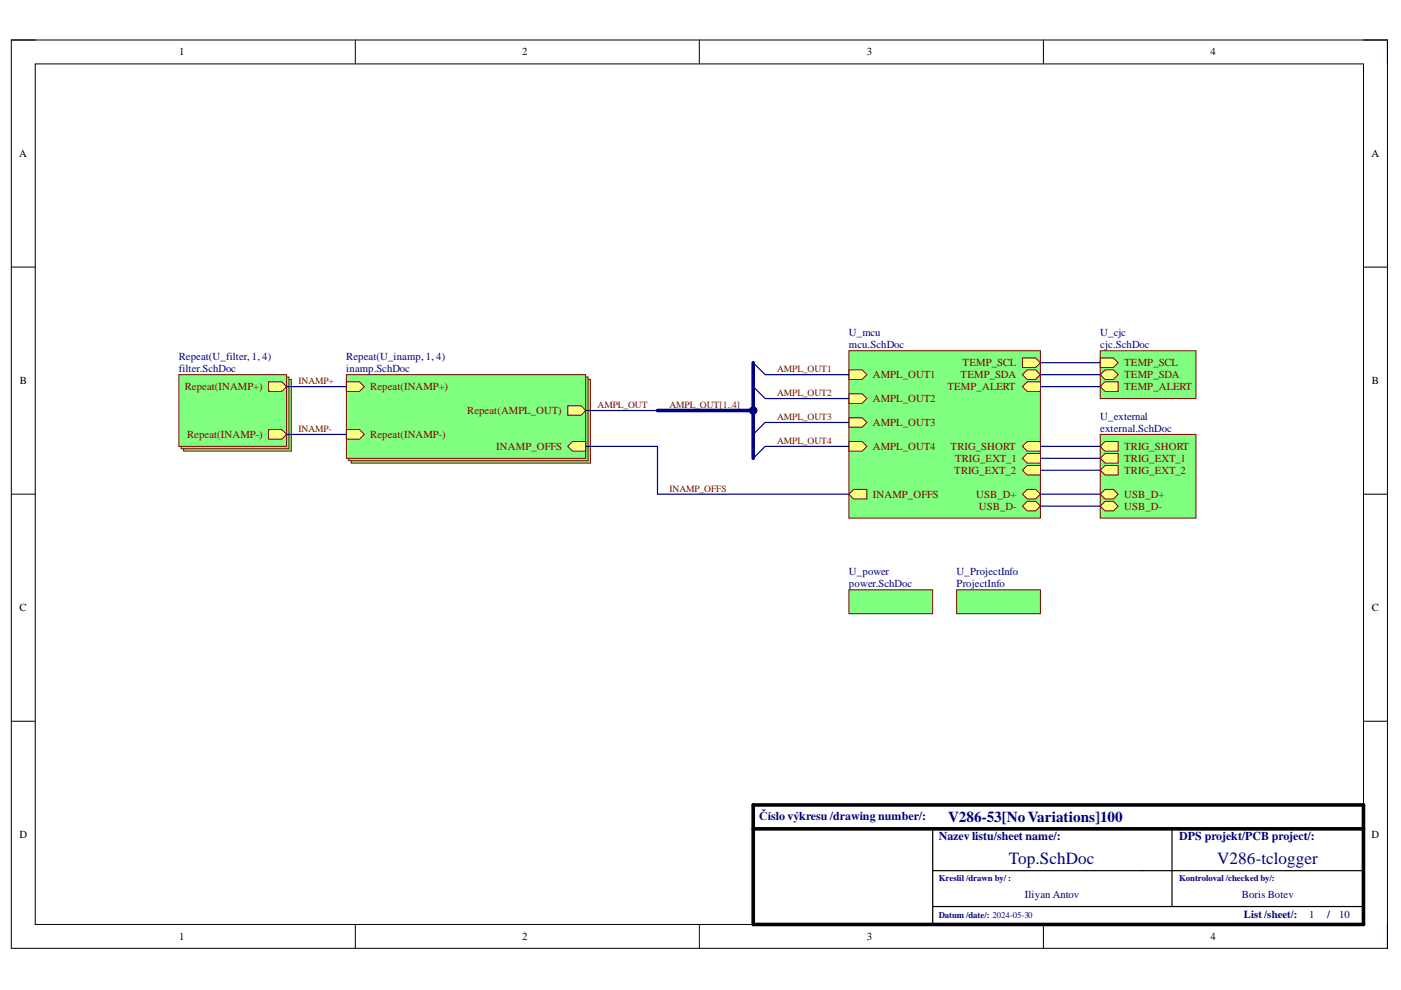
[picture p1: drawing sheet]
<svg xmlns="http://www.w3.org/2000/svg" width="297mm" height="210mm" viewBox="0 0 297 210" stroke-linecap="round" stroke-linejoin="round" font-family="sans-serif">
<path d="M2.4 8.5h291.8v192.6h-291.8z" fill="none" stroke="#000" stroke-width=".21"/>
<path d="M7.5 13.6h281.6v182.4h-281.6z" fill-rule="evenodd" fill="#fff"/>
<g fill="none" stroke="#000" stroke-width=".21">
<path d="M2.4 8.5h5.1M7.5 13.6h281.6v182.4h-281.6zM75.3 8.5v5.1M148.3 8.5v5.1M221.2 8.5v5.1M289.1 8.5h5.1v5.1M2.4 56.6h5.1M289.1 56.6h5.1M2.4 104.8h5.1M289.1 104.8h5.1M2.4 152.9h5.1M289.1 152.9h5.1"/>
<path d="M75.3 196v5.1M148.3 196v5.1M221.2 196v5.1M294.2 196v5.1"/>
</g>
<path d="M159.7 170.7h129.4v25.3h-129.4zM159.7 175.7h129.4" fill="none" stroke="#000" stroke-width=".76"/>
<path d="M197.8 175.7v20.3M248.5 175.7v16.5M197.8 184.6h91.3M197.8 192.2h91.3" fill="none" stroke="#000" stroke-width=".25"/>
<path d="M202.8 125.1h17.8v5h-17.8z" fill-rule="evenodd" fill="#80ff80"/>
<path d="M202.8 125.1h17.8v5h-17.8z" fill="none" stroke="#800000" stroke-width=".21"/>
<path d="M38.9 80.4h22.9v15.3h-22.9z" fill-rule="evenodd" fill="#80ff80"/>
<path d="M38.9 80.4h22.9v15.3h-22.9z" fill="none" stroke="#800000" stroke-width=".21"/>
<path d="M38.4 79.9h22.9v15.2h-22.9z" fill-rule="evenodd" fill="#80ff80"/>
<path d="M38.4 79.9h22.9v15.2h-22.9z" fill="none" stroke="#800000" stroke-width=".21"/>
<path d="M37.9 79.4h22.9v15.2h-22.9z" fill-rule="evenodd" fill="#80ff80"/>
<path d="M37.9 79.4h22.9v15.2h-22.9z" fill="none" stroke="#800000" stroke-width=".21"/>
<path d="M56.9 81h2.8l1.1 1-1.1 1h-2.8z" fill-rule="evenodd" fill="#ffff80"/>
<path d="M56.9 81h2.8l1.1 1-1.1 1h-2.8z" fill="none" stroke="#800000" stroke-width=".21"/>
<path d="M56.9 91.1h2.8l1.1 1-1.1 1h-2.8z" fill-rule="evenodd" fill="#ffff80"/>
<path d="M56.9 91.1h2.8l1.1 1-1.1 1h-2.8z" fill="none" stroke="#800000" stroke-width=".21"/>
<path d="M180 125.1h17.8v5h-17.8z" fill-rule="evenodd" fill="#80ff80"/>
<path d="M180 125.1h17.8v5h-17.8z" fill="none" stroke="#800000" stroke-width=".21"/>
<path d="M74.5 80.4h50.7v17.8h-50.7z" fill-rule="evenodd" fill="#80ff80"/>
<path d="M74.5 80.4h50.7v17.8h-50.7z" fill="none" stroke="#800000" stroke-width=".21"/>
<path d="M73.9 79.9h50.8v17.8h-50.8z" fill-rule="evenodd" fill="#80ff80"/>
<path d="M73.9 79.9h50.8v17.8h-50.8z" fill="none" stroke="#800000" stroke-width=".21"/>
<path d="M73.4 79.4h50.8v17.8h-50.8z" fill-rule="evenodd" fill="#80ff80"/>
<path d="M73.4 79.4h50.8v17.8h-50.8z" fill="none" stroke="#800000" stroke-width=".21"/>
<path d="M73.4 91.1h2.8l1 1-1 1h-2.8z" fill-rule="evenodd" fill="#ffff80"/>
<path d="M73.4 91.1h2.8l1 1-1 1h-2.8z" fill="none" stroke="#800000" stroke-width=".21"/>
<path d="M73.4 81h2.8l1 1-1 1h-2.8z" fill-rule="evenodd" fill="#ffff80"/>
<path d="M73.4 81h2.8l1 1-1 1h-2.8z" fill="none" stroke="#800000" stroke-width=".21"/>
<path d="M120.4 86h2.8l1 1-1 1.1h-2.8z" fill-rule="evenodd" fill="#ffff80"/>
<path d="M120.4 86h2.8l1 1-1 1.1h-2.8z" fill="none" stroke="#800000" stroke-width=".21"/>
<path d="M120.4 94.6l1-1h2.8v2.1h-2.8z" fill-rule="evenodd" fill="#ffff80"/>
<path d="M120.4 94.6l1-1h2.8v2.1h-2.8z" fill="none" stroke="#800000" stroke-width=".21"/>
<path d="M233.3 74.4h20.3v10.1h-20.3z" fill-rule="evenodd" fill="#80ff80"/>
<path d="M233.3 74.4h20.3v10.1h-20.3z" fill="none" stroke="#800000" stroke-width=".21"/>
<path d="M233.3 75.9h2.8l1 1-1 1h-2.8z" fill-rule="evenodd" fill="#ffff80"/>
<path d="M233.3 75.9h2.8l1 1-1 1h-2.8z" fill="none" stroke="#800000" stroke-width=".21"/>
<path d="M233.3 79.4l1-1h1.8l1 1-1 1h-1.8z" fill-rule="evenodd" fill="#ffff80"/>
<path d="M233.3 79.4l1-1h1.8l1 1-1 1h-1.8z" fill="none" stroke="#800000" stroke-width=".21"/>
<path d="M233.3 82l1-1h2.8v2h-2.8z" fill-rule="evenodd" fill="#ffff80"/>
<path d="M233.3 82l1-1h2.8v2h-2.8z" fill="none" stroke="#800000" stroke-width=".21"/>
<path d="M180 74.4h40.6v35.4h-40.6z" fill-rule="evenodd" fill="#80ff80"/>
<path d="M180 74.4h40.6v35.4h-40.6z" fill="none" stroke="#800000" stroke-width=".21"/>
<path d="M180 78.4h2.8l1 1-1 1h-2.8z" fill-rule="evenodd" fill="#ffff80"/>
<path d="M180 78.4h2.8l1 1-1 1h-2.8z" fill="none" stroke="#800000" stroke-width=".21"/>
<path d="M180 83.5h2.8l1 1-1 1h-2.8z" fill-rule="evenodd" fill="#ffff80"/>
<path d="M180 83.5h2.8l1 1-1 1h-2.8z" fill="none" stroke="#800000" stroke-width=".21"/>
<path d="M180 88.6h2.8l1 1-1 1h-2.8z" fill-rule="evenodd" fill="#ffff80"/>
<path d="M180 88.6h2.8l1 1-1 1h-2.8z" fill="none" stroke="#800000" stroke-width=".21"/>
<path d="M180 93.6h2.8l1 1-1 1.1h-2.8z" fill-rule="evenodd" fill="#ffff80"/>
<path d="M180 93.6h2.8l1 1-1 1.1h-2.8z" fill="none" stroke="#800000" stroke-width=".21"/>
<path d="M216.8 82l1-1h2.8v2h-2.8z" fill-rule="evenodd" fill="#ffff80"/>
<path d="M216.8 82l1-1h2.8v2h-2.8z" fill="none" stroke="#800000" stroke-width=".21"/>
<path d="M216.8 75.9h2.8l1 1-1 1h-2.8z" fill-rule="evenodd" fill="#ffff80"/>
<path d="M216.8 75.9h2.8l1 1-1 1h-2.8z" fill="none" stroke="#800000" stroke-width=".21"/>
<path d="M216.8 79.4l1-1h1.8l1 1-1 1h-1.8z" fill-rule="evenodd" fill="#ffff80"/>
<path d="M216.8 79.4l1-1h1.8l1 1-1 1h-1.8z" fill="none" stroke="#800000" stroke-width=".21"/>
<path d="M216.8 104.8l1-1h1.8l1 1-1 1h-1.8z" fill-rule="evenodd" fill="#ffff80"/>
<path d="M216.8 104.8l1-1h1.8l1 1-1 1h-1.8z" fill="none" stroke="#800000" stroke-width=".21"/>
<path d="M216.8 107.3l1-1h1.8l1 1-1 1h-1.8z" fill-rule="evenodd" fill="#ffff80"/>
<path d="M216.8 107.3l1-1h1.8l1 1-1 1h-1.8z" fill="none" stroke="#800000" stroke-width=".21"/>
<path d="M216.8 94.6l1-1h2.8v2.1h-2.8z" fill-rule="evenodd" fill="#ffff80"/>
<path d="M216.8 94.6l1-1h2.8v2.1h-2.8z" fill="none" stroke="#800000" stroke-width=".21"/>
<path d="M216.8 97.2l1-1h2.8v2h-2.8z" fill-rule="evenodd" fill="#ffff80"/>
<path d="M216.8 97.2l1-1h2.8v2h-2.8z" fill="none" stroke="#800000" stroke-width=".21"/>
<path d="M216.8 99.7l1-1h2.8v2h-2.8z" fill-rule="evenodd" fill="#ffff80"/>
<path d="M216.8 99.7l1-1h2.8v2h-2.8z" fill="none" stroke="#800000" stroke-width=".21"/>
<path d="M180 104.8l1-1h2.8v2h-2.8z" fill-rule="evenodd" fill="#ffff80"/>
<path d="M180 104.8l1-1h2.8v2h-2.8z" fill="none" stroke="#800000" stroke-width=".21"/>
<path d="M233.3 92.1h20.3v17.7h-20.3z" fill-rule="evenodd" fill="#80ff80"/>
<path d="M233.3 92.1h20.3v17.7h-20.3z" fill="none" stroke="#800000" stroke-width=".21"/>
<path d="M233.3 104.8l1-1h1.8l1 1-1 1h-1.8z" fill-rule="evenodd" fill="#ffff80"/>
<path d="M233.3 104.8l1-1h1.8l1 1-1 1h-1.8z" fill="none" stroke="#800000" stroke-width=".21"/>
<path d="M233.3 107.3l1-1h1.8l1 1-1 1h-1.8z" fill-rule="evenodd" fill="#ffff80"/>
<path d="M233.3 107.3l1-1h1.8l1 1-1 1h-1.8z" fill="none" stroke="#800000" stroke-width=".21"/>
<path d="M233.3 94.6l1-1h2.8v2.1h-2.8z" fill-rule="evenodd" fill="#ffff80"/>
<path d="M233.3 94.6l1-1h2.8v2.1h-2.8z" fill="none" stroke="#800000" stroke-width=".21"/>
<path d="M233.3 97.2l1-1h2.8v2h-2.8z" fill-rule="evenodd" fill="#ffff80"/>
<path d="M233.3 97.2l1-1h2.8v2h-2.8z" fill="none" stroke="#800000" stroke-width=".21"/>
<path d="M233.3 99.7l1-1h2.8v2h-2.8z" fill-rule="evenodd" fill="#ffff80"/>
<path d="M233.3 99.7l1-1h2.8v2h-2.8z" fill="none" stroke="#800000" stroke-width=".21"/>
<g fill="none" stroke="#000080" stroke-width=".25">
<path d="M159.7 76.9l2.5 2.5h17.8M220.6 76.9h12.7M220.6 79.4h12.7M60.8 82h12.6M60.8 92.1h12.6M124.2 87h15.2M159.7 82l2.5 2.5h17.8M180 89.6h-17.8l-2.5 2.5M180 94.6h-17.8l-2.5 2.6M220.6 82h12.7M220.6 99.7h12.7M220.6 97.2h12.7"/>
<path d="M220.6 94.6h12.7M220.6 107.3h12.7M220.6 104.8h12.7"/>
</g>
<path d="M139.4 87h20.3" fill="none" stroke="#000080" stroke-width=".76"/>
<circle cx="159.7" cy="87" r=".76" fill="#000080"/>
<circle cx="159.7" cy="87" r=".76" fill="none" stroke="#000080" stroke-width=".21"/>
<path d="M159.7 76.9v20.3" fill="none" stroke="#000080" stroke-width=".76"/>
<circle cx="159.7" cy="87" r=".76" fill="#000080"/>
<circle cx="159.7" cy="87" r=".76" fill="none" stroke="#000080" stroke-width=".21"/>
<path d="M124.2 94.6h15.2v10.2h40.6" fill="none" stroke="#000080" stroke-width=".25"/>
<g font-size="3.6" fill="#000080">
<text x="213.9" y="183.2">Top.SchDoc</text>
<text x="258.1" y="183.2">V286-tclogger</text>
</g>
<text font-size="3.2" fill="#000080" x="201" y="174.2">V286-53[NoVariations]100</text>
<g font-size="2.5" fill="#000080">
<text x="161" y="173.9">Číslo výkresu /drawing number/:</text>
<text x="199" y="178.2">Nazev listu/sheet name/:</text>
<text x="250" y="178.2">DPS projekt/PCB project/:</text>
</g>
<g font-size="2.3">
<text x="38" y="11.7">1</text>
<text x="110.7" y="11.7">2</text>
<text x="183.8" y="11.7">3</text>
<text x="256.6" y="11.7">4</text>
<text x="4.1" y="33.3">A</text>
<text x="290.8" y="33.3">A</text>
<text x="4.2" y="81.4">B</text>
<text x="290.9" y="81.4">B</text>
<text x="4.1" y="129.6">C</text>
<text x="290.9" y="129.6">C</text>
<text x="4.1" y="177.7">D</text>
<text x="290.8" y="177.7">D</text>
<text x="38" y="199.3">1</text>
<text x="110.7" y="199.3">2</text>
<text x="183.8" y="199.3">3</text>
<text x="256.6" y="199.3">4</text>
</g>
<g font-size="2.3" fill="#000080">
<text x="180" y="71.3">U_mcu</text>
<text x="233.3" y="71.3">U_cjc</text>
<text x="37.9" y="76.4">Repeat(U_filter, 1, 4)</text>
<text x="73.4" y="76.4">Repeat(U_inamp, 1, 4)</text>
<text x="180" y="73.8">mcu.SchDoc</text>
<text x="233.3" y="73.8">cjc.SchDoc</text>
<text x="37.9" y="78.9">filter.SchDoc</text>
<text x="73.4" y="78.9">inamp.SchDoc</text>
<text x="233.3" y="89">U_external</text>
<text x="233.3" y="91.6">external.SchDoc</text>
<text x="180" y="122">U_power</text>
<text x="180" y="124.5">power.SchDoc</text>
<text x="202.8" y="122">U_ProjectInfo</text>
<text x="202.8" y="124.5">ProjectInfo</text>
<text x="217.3" y="190.4">Iliyan Antov</text>
<text x="263.3" y="190.4">Boris Botev</text>
<text x="263.7" y="194.7">List /sheet/:</text>
<text x="277.6" y="194.7">1</text>
<text x="281.4" y="194.7">/</text>
<text x="283.9" y="194.7">10</text>
</g>
<g font-size="2.3" fill="#800000">
<text x="204.1" y="77.6">TEMP_SCL</text>
<text x="238.3" y="77.6">TEMP_SCL</text>
<text x="39.2" y="82.7">Repeat(INAMP+)</text>
<text x="78.5" y="82.7">Repeat(INAMP+)</text>
<text x="185.1" y="80.2">AMPL_OUT1</text>
<text x="200.9" y="82.7">TEMP_ALERT</text>
<text x="203.7" y="80.2">TEMP_SDA</text>
<text x="238.3" y="80.2">TEMP_SDA</text>
<text x="238.3" y="82.7">TEMP_ALERT</text>
<text x="99" y="87.8">Repeat(AMPL_OUT)</text>
<text x="185.1" y="85.2">AMPL_OUT2</text>
<text x="39.7" y="92.8">Repeat(INAMP-)</text>
<text x="78.5" y="92.8">Repeat(INAMP-)</text>
<text x="105.2" y="95.4">INAMP_OFFS</text>
<text x="185.1" y="90.3">AMPL_OUT3</text>
<text x="185.1" y="95.4">AMPL_OUT4</text>
<text x="201.6" y="95.4">TRIG_SHORT</text>
<text x="238.3" y="95.4">TRIG_SHORT</text>
<text x="202.3" y="100.4">TRIG_EXT_2</text>
<text x="202.5" y="97.9">TRIG_EXT_1</text>
<text x="238.3" y="97.9">TRIG_EXT_1</text>
<text x="238.3" y="100.4">TRIG_EXT_2</text>
<text x="185.1" y="105.5">INAMP_OFFS</text>
<text x="207" y="105.5">USB_D+</text>
<text x="238.3" y="105.5">USB_D+</text>
<text x="207.6" y="108.1">USB_D-</text>
<text x="238.3" y="108.1">USB_D-</text>
</g>
<g font-size="2" fill="#800000">
<text x="63.3" y="81.4">INAMP+</text>
<text x="164.8" y="78.9">AMPL_OUT1</text>
<text x="164.8" y="84">AMPL_OUT2</text>
<text x="126.7" y="86.5">AMPL_OUT</text>
<text x="141.9" y="86.5">AMPL_OUT[1..4]</text>
<text x="164.8" y="89">AMPL_OUT3</text>
<text x="63.3" y="91.6">INAMP-</text>
<text x="164.8" y="94.1">AMPL_OUT4</text>
<text x="141.9" y="104.3">INAMP_OFFS</text>
</g>
<g font-size="1.9" fill="#000080">
<text x="199" y="186.7">Kreslil /drawn by/ :</text>
<text x="250" y="186.7">Kontroloval /checked by/:</text>
<text x="199" y="194.6">Datum /date/: 2024-05-30</text>
</g>
</svg>
